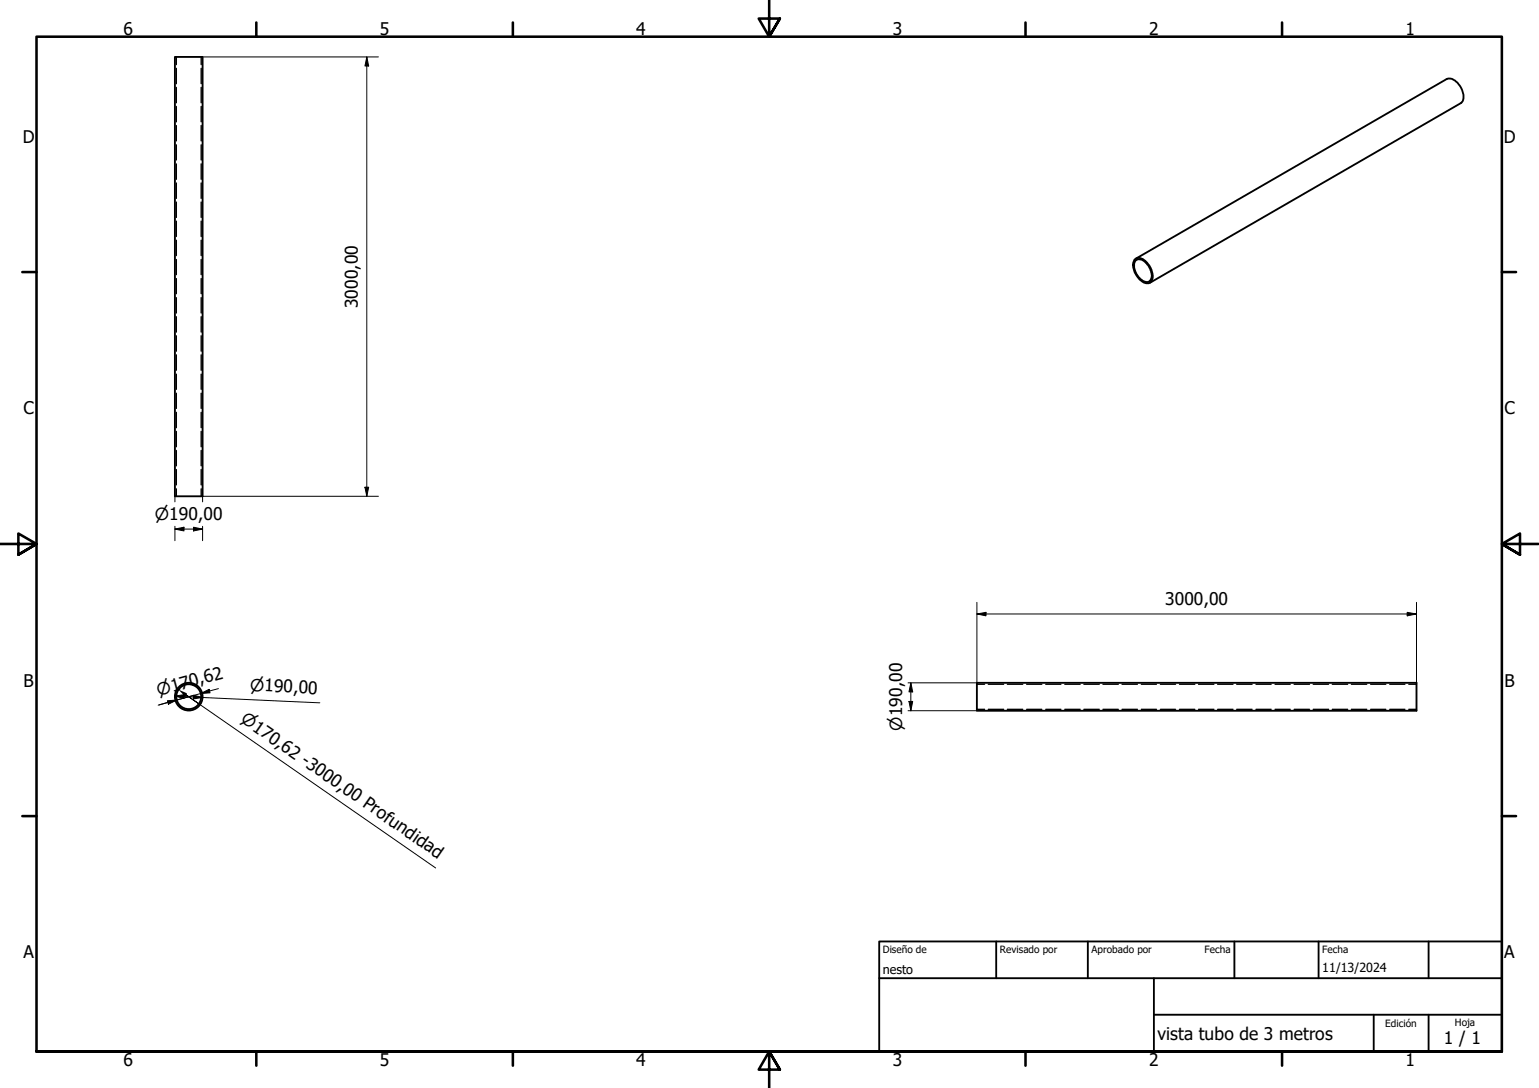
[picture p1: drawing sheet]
<svg xmlns="http://www.w3.org/2000/svg" width="420mm" height="297mm" viewBox="0 0 420 297" stroke-linecap="round" stroke-linejoin="round" font-family="sans-serif">
<!-- layer: Visible (ISO) -->
<g fill="none" stroke="#000" stroke-width=".51">
<path d="M47.8 15.5h7.5v120h-7.5zM309.8 70.9a2.05 2.05 0 0 1 2.9 .3 5.1 5.1 0 0 1 1.7 5.5 1.96 1.96 0 0 1-3.1-.3 5.3 5.3 0 0 1-1.8-5zM309.9 71.2a2.21 2.21 0 0 1 3.3 1 3.8 3.8 0 0 1 .8 4.4 2.04 2.04 0 0 1-2.9-.7 4.2 4.2 0 0 1-1.2-4.7zM310.1 70.6l84.9-49a3.4 3.4 0 0 1 3.7 2.1 3.7 3.7 0 0 1 .2 4.4l-85 49.1M266.7 186.4h120v7.6h-120z"/>
<circle cx="51.5" cy="190.2" r="3.4"/>
<circle cx="51.5" cy="190.2" r="3.8"/>
</g>
<!-- layer: Oculto (ISO) -->
<g fill="none" stroke="#000" stroke-width=".38">
<path d="M48.1 15.5v2.1M48.1 18.7v4.1M54.9 15.5v2.1M54.9 18.7v4.1M48.1 23.9v4.2M48.1 29.1v4.2M48.1 34.3v4.2M48.1 39.5v4.2M54.9 23.9v4.2M54.9 29.1v4.2M54.9 34.3v4.2M54.9 39.5v4.2"/>
<path d="M48.1 44.8v4.1M48.1 50v4.2M48.1 55.2v4.2M54.9 44.8v4.1M54.9 50v4.2M54.9 55.2v4.2M48.1 60.4v4.2M48.1 65.6v4.2M48.1 70.9v4.1M48.1 76.1v4.1M54.9 60.4v4.2M54.9 65.6v4.2"/>
<path d="M54.9 70.9v4.1M54.9 76.1v4.1M48.1 81.3v4.2M48.1 86.5v4.2M48.1 91.7v4.2M48.1 96.9v4.2M54.9 81.3v4.2M54.9 86.5v4.2M54.9 91.7v4.2M54.9 96.9v4.2M48.1 102.2v4.1M48.1 107.4v4.1"/>
<path d="M48.1 112.6v4.2M48.1 117.8v4.2M54.9 102.2v4.1M54.9 107.4v4.1M54.9 112.6v4.2M54.9 117.8v4.2M48.1 123v4.2M48.1 128.2v4.2M48.1 133.5v2M54.9 123v4.2M54.9 128.2v4.2M54.9 133.5v2"/>
<path d="M266.7 193.7h2.1M266.7 186.8h2.1M269.8 193.7h4.2M269.8 186.8h4.2M275 193.7h4.2M275 186.8h4.2M280.3 193.7h4.1M280.3 186.8h4.1M285.5 193.7h4.1M285.5 186.8h4.1M290.7 193.7h4.2M290.7 186.8h4.2"/>
<path d="M295.9 193.7h4.2M295.9 186.8h4.2M301.1 193.7h4.2M301.1 186.8h4.2M306.3 193.7h4.2M306.3 186.8h4.2M311.6 193.7h4.1M311.6 186.8h4.1M316.8 193.7h4.1M316.8 186.8h4.1M322 193.7h4.2M322 186.8h4.2"/>
<path d="M327.2 193.7h4.2M327.2 186.8h4.2M332.4 193.7h4.2M332.4 186.8h4.2M337.6 193.7h4.2M337.6 186.8h4.2M342.9 193.7h4.1M342.9 186.8h4.1M348.1 193.7h4.1M348.1 186.8h4.1M353.3 193.7h4.2M353.3 186.8h4.2"/>
<path d="M358.5 193.7h4.2M358.5 186.8h4.2M363.7 193.7h4.2M363.7 186.8h4.2M368.9 193.7h4.2M368.9 186.8h4.2M374.2 193.7h4.1M374.2 186.8h4.1M379.4 193.7h4.1M379.4 186.8h4.1M384.6 193.7h2.1M384.6 186.8h2.1"/>
</g>
<!-- layer: Borde (ISO) -->
<g fill="none" stroke="#000" stroke-width=".7">
<path d="M70 6.1v3.9M140 6.1v3.9M210 0v10l-2.9-4.9h5.8l-2.9 4.9 2.9-4.9M280 6.1v3.9M350 6.1v3.9M6.1 74.3h3.9M410 74.3h3.9M0 148.5h10l-5-2.8v5.7l5-2.9-5 2.9M420 148.5h-10l5-2.8v5.7l-5-2.9 5 2.9M6.1 222.8h3.9M410 222.8h3.9M10 287.1v-277.1h400v277.1h-400h400"/>
<path d="M70 287.1v3.8M140 287.1v3.8M212.9 292l-2.9-4.9 2.9 4.9h-5.8l2.9-4.9v9.9M280 287.1v3.8M350 287.1v3.8"/>
</g>
<path d="M240 257h170v30.1h-170zM272 257v10.1M297 257v10.1M337 257v10.1M360 257v10.1M390 257v10.1M240 267.1h170M315 277h95M315 267.1v20M375 277v10.1M390 277v10.1" fill="none" stroke="#000" stroke-width=".51"/>
<path d="M48.7 188.3l2.4 1-.6 .8z" fill="#000"/>
<path d="M50.7 189.7h.1M50.9 189.6l-.4 .5-.3-.3M54.4 192.2l-3.6-2.5 68.1 47.3" fill="none" stroke="#000" stroke-width=".27"/>
<!-- layer: Cota (ISO) -->
<g fill="none" stroke="#000" stroke-width=".27">
<path d="M55.3 15.5h48M100.1 15.5l.5 2.5h-1zM100.1 15.5v120M47.8 135.5v1.5M99.6 133h1l-.5 2.5zM103.3 135.5h-48v1.5M47.8 144.4l2.4-.5v1.1zM47.8 144.4h7.5M47.8 143.7v3.9M52.8 143.9l2.5 .5-2.5 .6zM55.3 143.7v3.9M266.7 167.6l2.5-.4v.9z"/>
<path d="M266.7 164.5v21.9h-18.8M266.7 167.6h120M384.2 167.2l2.5 .4-2.5 .5zM386.7 164.5v21.9M45.7 191.3l2.6-.2-2.3 1.2zM47.8 190l2.4-.3v1zM47.8 190l39.5 1.9M52.8 189.8l2.5 .6-2.5 .4zM52.8 189.9l-9.6 2.6M54.8 189.3l2.3-1.1 .2 1zM59.6 188l-16.2 4.5M247.9 194h18.8"/>
<path d="M248.2 191.5h1l-.5 2.5zM248.7 186.4l.5 2.5h-1zM248.7 186.4v7.6"/>
</g>
<path d="M100.1 15.5l.5 2.5h-1zM99.6 133h1l-.5 2.5zM47.8 144.4l2.4-.5v1.1zM52.8 143.9l2.5 .5-2.5 .6zM266.7 167.6l2.5-.4v.9zM384.2 167.2l2.5 .4-2.5 .5zM45.7 191.3l2.6-.2-2.3 1.2zM47.8 190l2.4-.3v1zM52.8 189.8l2.5 .6-2.5 .4zM54.8 189.3l2.3-1.1 .2 1zM248.2 191.5h1l-.5 2.5zM248.7 186.4l.5 2.5h-1z" fill="#000"/>
<g font-size="4.8">
<text x="33.7" y="9.6">6</text>
<text x="103.7" y="9.6">5</text>
<text x="173.7" y="9.6">4</text>
<text x="243.7" y="9.6">3</text>
<text x="313.7" y="9.6">2</text>
<text x="383.7" y="9.6">1</text>
<text x="6.2" y="38.9">D</text>
<text x="410.5" y="38.9">D</text>
<text x="97.7" y="84.1" transform="rotate(-90 97.7 84.1)">3000,00</text>
<text x="6.4" y="113.1">C</text>
<text x="410.7" y="113.1">C</text>
<text x="318.1" y="165.3">3000,00</text>
<text x="6.4" y="187.4">B</text>
<text x="410.7" y="187.4">B</text>
<text x="6.4" y="261.7">A</text>
<text x="410.7" y="261.7">A</text>
<text x="316" y="283.8">vista tubo de 3 metros</text>
<text x="394.2" y="285">1 / 1</text>
<text x="33.7" y="290.9">6</text>
<text x="103.7" y="290.9">5</text>
<text x="173.7" y="290.9">4</text>
<text x="243.7" y="290.9">3</text>
<text x="313.7" y="290.9">2</text>
<text x="383.7" y="290.9">1</text>
</g>
<g font-size="4.6">
<text x="42.3" y="142">⌀190,00</text>
<text x="43.3" y="190" transform="rotate(-15 43.3 190)">⌀170,62</text>
<text x="68.2" y="188.6" transform="rotate(3 68.2 188.6)">⌀190,00</text>
<text x="65.5" y="197" transform="rotate(35 65.5 197)">⌀170,62 -3000,00 Profundidad</text>
<text x="246.3" y="199.5" transform="rotate(-90 246.3 199.5)">⌀190,00</text>
</g>
<g font-size="3.4">
<text x="241" y="266">nesto</text>
<text x="361" y="265.5">11/13/2024</text>
</g>
<g font-size="2.7">
<text x="241" y="260.2">Diseño de</text>
<text x="273" y="260.1">Revisado por</text>
<text x="298" y="260.1">Aprobado por</text>
<text x="328.9" y="260.1">Fecha</text>
<text x="361" y="260.1">Fecha</text>
<text x="378.2" y="280.3">Edición</text>
<text x="397.2" y="280">Hoja</text>
</g>
</svg>
